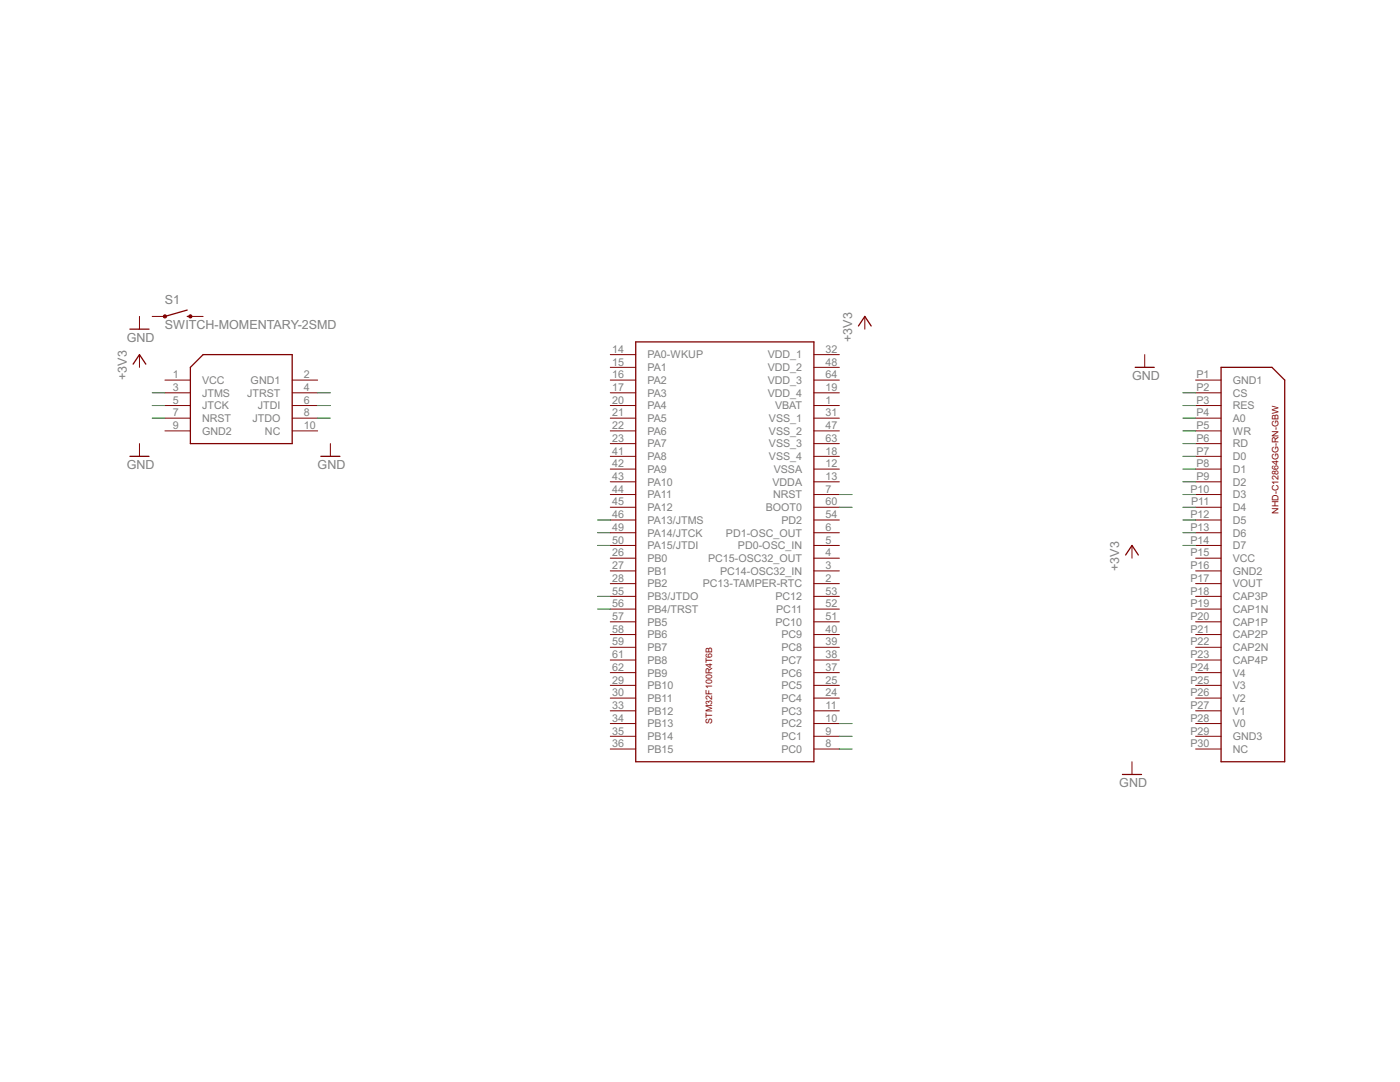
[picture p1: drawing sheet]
<svg xmlns="http://www.w3.org/2000/svg" width="279mm" height="216mm" viewBox="0 0 279 216" stroke-linecap="round" stroke-linejoin="round" font-family="sans-serif">
<g fill="none" stroke="#800000" stroke-width=".25">
<path d="M25.9 65.7h3.8M26.6 72.7l1.2-1.9 1.3 1.9M37.4 63.1h.6M37.4 61.9l-4.5 1.2M40.5 70.8h17.8v17.7h-20.3v-15.2zM126.9 68.2h35.5v83.8h-35.5zM171.3 65l1.3-1.9 1.3 1.9M226.5 73.3h3.9M243.7 73.3h10.2l2.5 2.5v76.2h-12.7zM25.9 91.1h3.8M64 91.1h3.8M224.6 110.7l1.3-1.9 1.3 1.9"/>
<path d="M224 154.5h3.8"/>
</g>
<g fill="none" stroke="#800000" stroke-width=".2">
<path d="M27.8 63.1v2.6M27.8 70.8v2.5M30.4 63.1h2.5M32.9 75.8h5.1M32.9 78.4h5.1M38 63.1h2.5M58.3 75.8h5.1M58.3 78.4h5.1M121.8 75.8h5.1M121.8 78.4h5.1M121.8 70.8h5.1M121.8 73.3h5.1"/>
<path d="M162.4 75.8h5.1M162.4 78.4h5.1M162.4 70.8h5.1M162.4 73.3h5.1M172.6 63.1v2.6M228.5 70.8v2.5M238.6 75.8h5.1M238.6 78.4h5.1M27.8 88.5v2.6M32.9 86h5.1M32.9 80.9h5.1M32.9 83.4h5.1"/>
<path d="M58.3 86h5.1M58.3 80.9h5.1M58.3 83.4h5.1M65.9 88.5v2.6M121.8 86h5.1M121.8 80.9h5.1M121.8 83.4h5.1M121.8 98.7h5.1M121.8 88.5h5.1M121.8 91.1h5.1M121.8 93.6h5.1M121.8 96.1h5.1"/>
<path d="M162.4 86h5.1M162.4 80.9h5.1M162.4 83.4h5.1M162.4 98.7h5.1M162.4 88.5h5.1M162.4 91.1h5.1M162.4 93.6h5.1M162.4 96.1h5.1M238.6 86h5.1M238.6 80.9h5.1M238.6 83.4h5.1M238.6 98.7h5.1"/>
<path d="M238.6 88.5h5.1M238.6 91.1h5.1M238.6 93.6h5.1M238.6 96.1h5.1M121.8 101.2h5.1M121.8 103.8h5.1M121.8 106.3h5.1M121.8 108.8h5.1M121.8 111.4h5.1M121.8 113.9h5.1M121.8 116.5h5.1M121.8 119h5.1"/>
<path d="M162.4 101.2h5.1M162.4 103.8h5.1M162.4 106.3h5.1M162.4 108.8h5.1M162.4 111.4h5.1M162.4 113.9h5.1M162.4 116.5h5.1M162.4 119h5.1M225.9 108.8v2.6M238.6 101.2h5.1M238.6 103.8h5.1M238.6 106.3h5.1"/>
<path d="M238.6 108.8h5.1M238.6 111.4h5.1M238.6 113.9h5.1M238.6 116.5h5.1M238.6 119h5.1M121.8 121.5h5.1M121.8 124.1h5.1M121.8 126.6h5.1M121.8 129.2h5.1M121.8 131.7h5.1M121.8 134.2h5.1M121.8 136.8h5.1"/>
<path d="M121.8 139.3h5.1M162.4 121.5h5.1M162.4 124.1h5.1M162.4 126.6h5.1M162.4 129.2h5.1M162.4 131.7h5.1M162.4 134.2h5.1M162.4 136.8h5.1M162.4 139.3h5.1M238.6 121.5h5.1M238.6 124.1h5.1M238.6 126.6h5.1"/>
<path d="M238.6 129.2h5.1M238.6 131.7h5.1M238.6 134.2h5.1M238.6 136.8h5.1M238.6 139.3h5.1M121.8 141.8h5.1M121.8 144.4h5.1M121.8 146.9h5.1M121.8 149.5h5.1M162.4 141.8h5.1M162.4 144.4h5.1M162.4 146.9h5.1"/>
<path d="M162.4 149.5h5.1M225.9 152v2.5M238.6 141.8h5.1M238.6 144.4h5.1M238.6 146.9h5.1M238.6 149.5h5.1"/>
</g>
<g fill="#800000" stroke="#800000" stroke-width=".2">
<circle cx="32.9" cy="63.1" r=".33"/>
<circle cx="38" cy="63.1" r=".33"/>
</g>
<g fill="none" stroke="#008000" stroke-width=".2">
<path d="M30.4 78.4h2.5M63.4 78.4h2.5M236.1 78.4h2.5M30.4 80.9h2.5M30.4 83.4h2.5M63.4 80.9h2.5M63.4 83.4h2.5M167.5 98.7h2.6M236.1 98.7h2.5M236.1 80.9h2.5M236.1 83.4h2.5M236.1 86h2.5"/>
<path d="M236.1 88.5h2.5M236.1 91.1h2.5M236.1 93.6h2.5M236.1 96.1h2.5M119.3 103.8h2.5M119.3 106.3h2.5M119.3 108.8h2.5M119.3 119h2.5M167.5 101.2h2.6M236.1 103.8h2.5M236.1 106.3h2.5M236.1 108.8h2.5"/>
<path d="M236.1 101.2h2.5M119.3 121.5h2.5M167.5 149.5h2.6M167.5 146.9h2.6M167.5 144.4h2.6"/>
</g>
<g font-size="2.8" fill="#808080">
<text x="32.9" y="65.7">SWITCH-MOMENTARY-2SMD</text>
<text x="32.9" y="60.6">S1</text>
<text x="25.3" y="68.2">GND</text>
<text x="170" y="68.2" transform="rotate(-90 170 68.2)">+3V3</text>
<text x="25.3" y="75.8" transform="rotate(-90 25.3 75.8)">+3V3</text>
<text x="225.9" y="75.8">GND</text>
<text x="25.3" y="93.6">GND</text>
<text x="63.4" y="93.6">GND</text>
<text x="223.4" y="113.9" transform="rotate(-90 223.4 113.9)">+3V3</text>
<text x="223.4" y="157.1">GND</text>
</g>
<g font-size="2.4" fill="#808080">
<text x="122.2" y="70.4">14</text>
<text x="129.2" y="71.5">PA0-WKUP</text>
<text x="153.2" y="71.5">VDD_1</text>
<text x="164.8" y="70.4">32</text>
<text x="34.5" y="75.5">1</text>
<text x="40.3" y="76.6">VCC</text>
<text x="50" y="76.6">GND1</text>
<text x="60.6" y="75.5">2</text>
<text x="122.2" y="72.9">15</text>
<text x="122.2" y="75.5">16</text>
<text x="129.2" y="74.1">PA1</text>
<text x="129.2" y="76.6">PA2</text>
<text x="153.2" y="74.1">VDD_2</text>
<text x="153.2" y="76.6">VDD_3</text>
<text x="164.8" y="72.9">48</text>
<text x="164.8" y="75.5">64</text>
<text x="238.8" y="75.5">P1</text>
<text x="246" y="76.6">GND1</text>
<text x="34.5" y="80.6">5</text>
<text x="34.5" y="78">3</text>
<text x="34.5" y="83.1">7</text>
<text x="40.3" y="81.7">JTCK</text>
<text x="40.3" y="79.1">JTMS</text>
<text x="49.3" y="79.1">JTRST</text>
<text x="51.4" y="81.7">JTDI</text>
<text x="60.6" y="80.6">6</text>
<text x="60.6" y="83.1">8</text>
<text x="60.6" y="78">4</text>
<text x="122.2" y="78">17</text>
<text x="122.2" y="80.6">20</text>
<text x="122.2" y="83.1">21</text>
<text x="129.2" y="79.1">PA3</text>
<text x="129.2" y="81.7">PA4</text>
<text x="153.2" y="79.1">VDD_4</text>
<text x="154.7" y="81.7">VBAT</text>
<text x="164.8" y="80.6">1</text>
<text x="164.8" y="78">19</text>
<text x="164.8" y="83.1">31</text>
<text x="238.8" y="83.1">P4</text>
<text x="238.8" y="78">P2</text>
<text x="238.8" y="80.6">P3</text>
<text x="246" y="79.1">CS</text>
<text x="246" y="81.7">RES</text>
<text x="34.5" y="85.6">9</text>
<text x="40.3" y="86.7">GND2</text>
<text x="40.3" y="84.2">NRST</text>
<text x="50.4" y="84.2">JTDO</text>
<text x="52.9" y="86.8">NC</text>
<text x="60.6" y="85.6">10</text>
<text x="122.2" y="85.6">22</text>
<text x="122.2" y="88.2">23</text>
<text x="129.2" y="84.2">PA5</text>
<text x="129.2" y="86.7">PA6</text>
<text x="129.2" y="89.3">PA7</text>
<text x="153.5" y="84.2">VSS_1</text>
<text x="153.5" y="86.8">VSS_2</text>
<text x="153.5" y="89.3">VSS_3</text>
<text x="164.8" y="85.6">47</text>
<text x="164.8" y="88.2">63</text>
<text x="238.8" y="88.2">P6</text>
<text x="238.8" y="85.6">P5</text>
<text x="246" y="84.2">A0</text>
<text x="246" y="89.3">RD</text>
<text x="246" y="86.7">WR</text>
<text x="122.2" y="90.7">41</text>
<text x="122.2" y="93.2">42</text>
<text x="122.2" y="95.8">43</text>
<text x="129.2" y="91.8">PA8</text>
<text x="129.2" y="94.4">PA9</text>
<text x="153.5" y="91.8">VSS_4</text>
<text x="154.4" y="94.4">VSSA</text>
<text x="164.8" y="95.8">13</text>
<text x="164.8" y="93.2">12</text>
<text x="164.8" y="90.7">18</text>
<text x="238.8" y="90.7">P7</text>
<text x="238.8" y="93.2">P8</text>
<text x="238.8" y="95.8">P9</text>
<text x="246" y="91.8">D0</text>
<text x="246" y="94.4">D1</text>
<text x="122.2" y="98.3">44</text>
<text x="122.2" y="100.9">45</text>
<text x="129.2" y="96.9">PA10</text>
<text x="129.2" y="99.4">PA11</text>
<text x="129.2" y="102">PA12</text>
<text x="152.8" y="102">BOOT0</text>
<text x="154.2" y="96.9">VDDA</text>
<text x="154.3" y="99.4">NRST</text>
<text x="164.8" y="100.9">60</text>
<text x="164.8" y="98.3">7</text>
<text x="237.6" y="98.3">P10</text>
<text x="237.7" y="100.9">P11</text>
<text x="246" y="96.9">D2</text>
<text x="246" y="99.4">D3</text>
<text x="246" y="102">D4</text>
<text x="122.2" y="103.4">46</text>
<text x="122.2" y="105.9">49</text>
<text x="129.2" y="104.5">PA13/JTMS</text>
<text x="129.2" y="107.1">PA14/JTCK</text>
<text x="144.9" y="107.1">PD1-OSC_OUT</text>
<text x="155.9" y="104.5">PD2</text>
<text x="164.8" y="105.9">6</text>
<text x="164.8" y="103.4">54</text>
<text x="237.6" y="103.4">P12</text>
<text x="237.6" y="105.9">P13</text>
<text x="246" y="104.5">D5</text>
<text x="246" y="107.1">D6</text>
<text x="122.2" y="108.5">50</text>
<text x="122.2" y="111">26</text>
<text x="122.2" y="113.6">27</text>
<text x="129.2" y="109.6">PA15/JTDI</text>
<text x="129.2" y="112.1">PB0</text>
<text x="141.3" y="112.1">PC15-OSC32_OUT</text>
<text x="147.3" y="109.6">PD0-OSC_IN</text>
<text x="164.8" y="113.6">3</text>
<text x="164.8" y="111">4</text>
<text x="164.8" y="108.5">5</text>
<text x="237.6" y="108.5">P14</text>
<text x="237.6" y="113.6">P16</text>
<text x="237.6" y="111">P15</text>
<text x="246" y="109.6">D7</text>
<text x="246" y="112.1">VCC</text>
<text x="122.2" y="116.1">28</text>
<text x="122.2" y="118.6">55</text>
<text x="129.2" y="114.7">PB1</text>
<text x="129.2" y="117.2">PB2</text>
<text x="129.2" y="119.8">PB3/JTDO</text>
<text x="140.2" y="117.2">PC13-TAMPER-RTC</text>
<text x="143.7" y="114.7">PC14-OSC32_IN</text>
<text x="154.8" y="119.8">PC12</text>
<text x="164.8" y="118.6">53</text>
<text x="164.8" y="116.1">2</text>
<text x="237.6" y="118.6">P18</text>
<text x="237.6" y="116.1">P17</text>
<text x="246" y="119.8">CAP3P</text>
<text x="246" y="114.7">GND2</text>
<text x="246" y="117.2">VOUT</text>
<text x="122.2" y="121.2">56</text>
<text x="122.2" y="123.7">57</text>
<text x="129.2" y="122.3">PB4/TRST</text>
<text x="129.2" y="124.8">PB5</text>
<text x="154.8" y="124.8">PC10</text>
<text x="154.9" y="122.3">PC11</text>
<text x="164.8" y="123.7">51</text>
<text x="164.8" y="121.2">52</text>
<text x="237.6" y="121.2">P19</text>
<text x="237.6" y="123.7">P20</text>
<text x="246" y="122.3">CAP1N</text>
<text x="246" y="124.8">CAP1P</text>
<text x="122.2" y="126.3">58</text>
<text x="122.2" y="128.8">59</text>
<text x="122.2" y="131.3">61</text>
<text x="129.2" y="127.4">PB6</text>
<text x="129.2" y="129.9">PB7</text>
<text x="155.9" y="129.9">PC8</text>
<text x="155.9" y="127.4">PC9</text>
<text x="164.8" y="131.3">38</text>
<text x="164.8" y="128.8">39</text>
<text x="164.8" y="126.3">40</text>
<text x="237.6" y="128.8">P22</text>
<text x="237.6" y="126.3">P21</text>
<text x="237.6" y="131.3">P23</text>
<text x="246" y="129.9">CAP2N</text>
<text x="246" y="127.4">CAP2P</text>
<text x="122.2" y="133.9">62</text>
<text x="122.2" y="136.4">29</text>
<text x="129.2" y="132.5">PB8</text>
<text x="129.2" y="135">PB9</text>
<text x="129.2" y="137.5">PB10</text>
<text x="155.9" y="137.5">PC5</text>
<text x="155.9" y="135">PC6</text>
<text x="155.9" y="132.5">PC7</text>
<text x="164.8" y="136.4">25</text>
<text x="164.8" y="133.9">37</text>
<text x="237.6" y="136.4">P25</text>
<text x="237.6" y="133.9">P24</text>
<text x="246" y="132.5">CAP4P</text>
<text x="246" y="137.5">V3</text>
<text x="246" y="135">V4</text>
<text x="122.2" y="138.9">30</text>
<text x="122.2" y="141.5">33</text>
<text x="129.2" y="140.1">PB11</text>
<text x="129.2" y="142.6">PB12</text>
<text x="155.9" y="142.6">PC3</text>
<text x="155.9" y="140.1">PC4</text>
<text x="164.8" y="141.5">11</text>
<text x="164.8" y="138.9">24</text>
<text x="237.6" y="141.5">P27</text>
<text x="237.6" y="138.9">P26</text>
<text x="246" y="142.6">V1</text>
<text x="246" y="140.1">V2</text>
<text x="122.2" y="144">34</text>
<text x="122.2" y="146.6">35</text>
<text x="122.2" y="149.1">36</text>
<text x="129.2" y="145.1">PB13</text>
<text x="129.2" y="147.7">PB14</text>
<text x="155.9" y="147.7">PC1</text>
<text x="155.9" y="145.1">PC2</text>
<text x="164.8" y="149.1">8</text>
<text x="164.8" y="146.6">9</text>
<text x="164.8" y="144">10</text>
<text x="237.6" y="146.6">P29</text>
<text x="237.6" y="149.1">P30</text>
<text x="237.6" y="144">P28</text>
<text x="246" y="147.7">GND3</text>
<text x="246" y="145.1">V0</text>
<text x="129.2" y="150.2">PB15</text>
<text x="155.9" y="150.2">PC0</text>
<text x="246" y="150.2">NC</text>
</g>
<g font-size="2" fill="#800000">
<text x="255.1" y="102.5" transform="rotate(-90 255.1 102.5)">NHD-C12864GG-RN-GBW</text>
<text x="142.1" y="144.4" transform="rotate(-90 142.1 144.4)">STM32F100R4T6B</text>
</g>
</svg>
